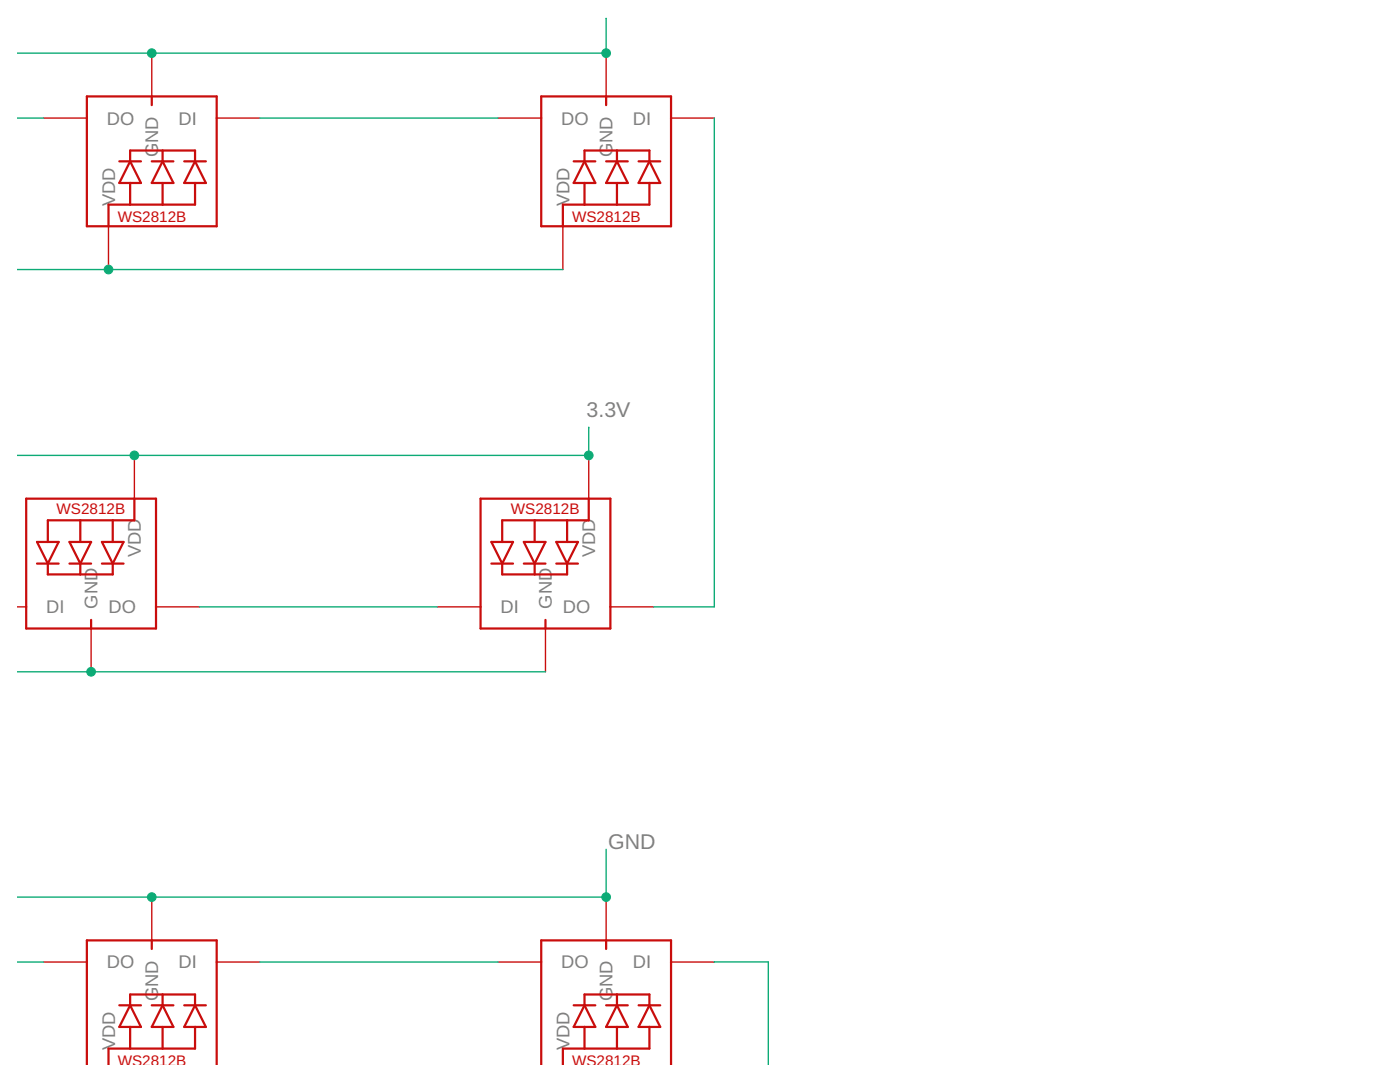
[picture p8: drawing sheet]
<svg xmlns="http://www.w3.org/2000/svg" width="279mm" height="216mm" viewBox="0 0 279 216" stroke-linecap="round" stroke-linejoin="round" font-family="sans-serif">
<g fill="none" stroke="#c90d0c" stroke-width=".28">
<path d="M30.3 10.6v8.6M121 10.6v8.6M8.7 23.6h8.6M43.2 23.6h8.7M99.4 23.6h8.6M133.9 23.6h8.7M21.7 45.1v8.7M112.3 45.1v8.7M26.8 90.9v8.6M117.5 90.9v8.6M3.4 121.1h1.8M18.2 125.4v8.6"/>
<path d="M31.1 121.1h8.7M87.3 121.1h8.6M108.9 125.4v8.6M121.8 121.1h8.7M30.3 179v8.6M121 179v8.6M8.7 192h8.6M43.2 192h8.7M99.4 192h8.6M133.9 192h8.7"/>
</g>
<g fill="none" stroke="#c90d0c" stroke-width=".44">
<path d="M17.3 19.2h25.9v25.9h-25.9zM30.3 19.2v1.8M108 19.2h25.9v25.9h-25.9zM121 19.2v1.8M23.8 32.2h4.3M26 32.2v-2.2h12.9v2.2M26 36.5v4.3M26 32.2l2.1 4.3h-4.3zM30.3 32.2h4.3M32.4 30v2.2M32.4 36.5v4.3M32.4 32.2l2.2 4.3h-4.3z"/>
<path d="M36.8 32.2h4.3M38.9 36.5v4.3h-17.2v4.3M38.9 32.2l2.2 4.3h-4.3zM114.5 32.2h4.3M116.6 32.2v-2.2h13v2.2M116.6 36.5v4.3M116.6 32.2l2.2 4.3h-4.3zM121 32.2h4.3M123.1 30v2.2M123.1 36.5v4.3M123.1 32.2l2.2 4.3h-4.3zM127.4 32.2h4.4"/>
<path d="M129.6 36.5v4.3h-17.3v4.3M129.6 32.2l2.2 4.3h-4.4zM5.2 99.5h25.9v25.9h-25.9zM26.8 99.5v4.3h-17.3v4.3M95.9 99.5h25.9v25.9h-25.9zM117.5 99.5v4.3h-17.3v4.3M7.4 108.1h4.3l-2.2 4.4zM7.4 112.5h4.3M9.5 112.5v2.1h13v-2.1M13.9 108.1h4.3l-2.2 4.4zM13.9 112.5h4.3M16 103.8v4.3"/>
<path d="M16 112.5v2.1M20.3 108.1h4.4l-2.2 4.4zM20.3 112.5h4.4M22.5 103.8v4.3M98.1 108.1h4.3l-2.2 4.4zM98.1 112.5h4.3M100.2 112.5v2.1h13v-2.1M104.5 108.1h4.4l-2.2 4.4zM104.5 112.5h4.4M106.7 103.8v4.3M106.7 112.5v2.1M111 108.1h4.3l-2.1 4.4z"/>
<path d="M111 112.5h4.3M113.2 103.8v4.3M18.2 123.7v1.7M108.9 123.7v1.7M30.3 187.6v1.8M32.4 198.4v2.2M121 187.6v1.8M123.1 198.4v2.2M17.3 212.5v-24.9h25.9v24.9M23.8 200.6h4.3M26 200.6l2.1 4.3h-4.3zM26 200.6v-2.2h12.9v2.2"/>
<path d="M26 204.9v4.3M30.3 200.6h4.3M32.4 200.6l2.2 4.3h-4.3zM32.4 204.9v4.3M36.8 200.6h4.3M38.9 200.6l2.2 4.3h-4.3zM38.9 204.9v4.3h-17.2v3.3M108 212.5v-24.9h25.9v24.9M114.5 200.6h4.3M116.6 200.6l2.2 4.3h-4.3zM116.6 200.6v-2.2h13v2.2M116.6 204.9v4.3"/>
<path d="M121 200.6h4.3M123.1 200.6l2.2 4.3h-4.3zM123.1 204.9v4.3M127.4 200.6h4.4M129.6 200.6l2.2 4.3h-4.4zM129.6 204.9v4.3h-17.3v3.3"/>
</g>
<g fill="none" stroke="#0dab76" stroke-width=".28">
<path d="M120.9 3.7l.1 6.9h-117.6M3.4 23.6h5.3M51.9 23.6h47.5M142.6 23.6v97.5h-12.1M3.4 53.8h108.9M117.5 85.3v5.6h-114.1M3.4 134h105.5M39.8 121.1h47.5M121 169.5v9.5h-117.6M3.4 192h5.3M51.9 192h47.5M142.6 191.9h10.7v20.6"/>
<path d="M142.6 191.9v.1"/>
</g>
<g fill="#0dab76" stroke="#0dab76" stroke-width=".2">
<circle cx="30.3" cy="179" r=".87"/>
<circle cx="121" cy="179" r=".87"/>
<circle cx="18.2" cy="134" r=".87"/>
<circle cx="30.3" cy="10.6" r=".87"/>
<circle cx="121" cy="10.6" r=".87"/>
<circle cx="26.8" cy="90.9" r=".87"/>
<circle cx="117.5" cy="90.9" r=".87"/>
<circle cx="21.7" cy="53.8" r=".87"/>
</g>
<g font-size="4.3" fill="#808080">
<text x="117.1" y="83.1">3.3V</text>
<text x="121.4" y="169.5">GND</text>
</g>
<g font-size="3.7" fill="#808080">
<text x="21.3" y="24.9">DO</text>
<text x="35.6" y="24.9">DI</text>
<text x="112" y="24.9">DO</text>
<text x="126.3" y="24.9">DI</text>
<text x="31.6" y="31.4" transform="rotate(-90 31.6 31.4)">GND</text>
<text x="122.3" y="31.4" transform="rotate(-90 122.3 31.4)">GND</text>
<text x="23" y="41.2" transform="rotate(-90 23 41.2)">VDD</text>
<text x="113.6" y="41.2" transform="rotate(-90 113.6 41.2)">VDD</text>
<text x="28.1" y="111.2" transform="rotate(-90 28.1 111.2)">VDD</text>
<text x="118.8" y="111.2" transform="rotate(-90 118.8 111.2)">VDD</text>
<text x="9.2" y="122.4">DI</text>
<text x="19.5" y="121.4" transform="rotate(-90 19.5 121.4)">GND</text>
<text x="21.7" y="122.4">DO</text>
<text x="99.9" y="122.4">DI</text>
<text x="110.2" y="121.4" transform="rotate(-90 110.2 121.4)">GND</text>
<text x="112.3" y="122.4">DO</text>
<text x="21.3" y="193.2">DO</text>
<text x="35.6" y="193.2">DI</text>
<text x="112" y="193.2">DO</text>
<text x="126.3" y="193.2">DI</text>
<text x="31.6" y="199.8" transform="rotate(-90 31.6 199.8)">GND</text>
<text x="122.3" y="199.8" transform="rotate(-90 122.3 199.8)">GND</text>
<text x="23" y="209.6" transform="rotate(-90 23 209.6)">VDD</text>
<text x="113.6" y="209.6" transform="rotate(-90 113.6 209.6)">VDD</text>
</g>
<g font-size="3" fill="#c90d0c">
<text x="23.5" y="44.3">WS2812B</text>
<text x="114.2" y="44.3">WS2812B</text>
<text x="11.3" y="102.5">WS2812B</text>
<text x="101.9" y="102.5">WS2812B</text>
<text x="23.5" y="212.7">WS2812B</text>
<text x="114.2" y="212.7">WS2812B</text>
</g>
</svg>
